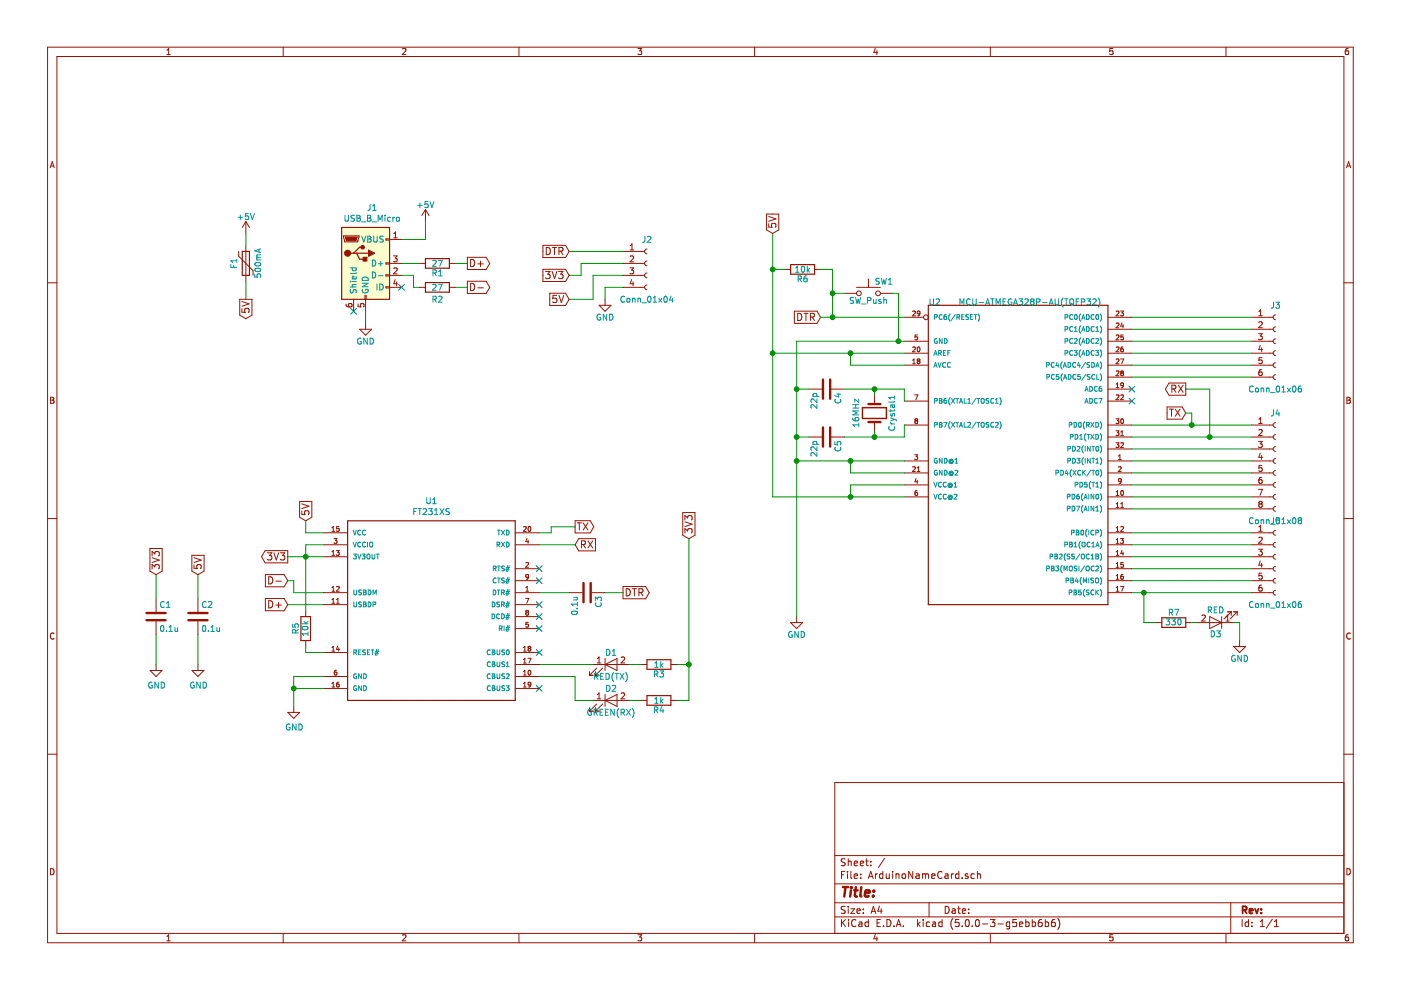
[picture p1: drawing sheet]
EESchema Schematic File Version 4
LIBS:power
LIBS:device
LIBS:transistors
LIBS:conn
LIBS:linear
LIBS:regul
LIBS:74xx
LIBS:cmos4000
LIBS:adc-dac
LIBS:memory
LIBS:xilinx
LIBS:microcontrollers
LIBS:dsp
LIBS:microchip
LIBS:analog_switches
LIBS:motorola
LIBS:texas
LIBS:intel
LIBS:audio
LIBS:interface
LIBS:digital-audio
LIBS:philips
LIBS:display
LIBS:cypress
LIBS:siliconi
LIBS:opto
LIBS:atmel
LIBS:contrib
LIBS:valves
LIBS:switches
LIBS:ArduinoNameCard
LIBS:ArduinoNameCard-cache
EELAYER 26 0
EELAYER END
$Descr A4 11693 8268
encoding utf-8
Sheet 1 1
Title ""
Date ""
Rev ""
Comp ""
Comment1 ""
Comment2 ""
Comment3 ""
Comment4 ""
$EndDescr
$Comp
L ArduinoNameCard:MCU-ATMEGA328P-AU(TQFP32) U2
U 1 1
P 8500 3800
F 0 "U2" H 7750 5050 50  0000 L BNN
F 1 "MCU-ATMEGA328P-AU(TQFP32)" H 8000 5050 50  0000 L BNN
F 2 "Housings_QFP:TQFP-32_7x7mm_Pitch0.8mm" H 8500 3800 50  0001 L BNN
F 3 "ATmega Series 20 MHz 32 KB Flash 2 KB SRAM 8-Bit Microcontroller - TQFP-32" H 8500 3800 50  0001 L BNN
F 4 "2.06 USD" H 8500 3800 50  0001 L BNN "Price"
F 5 "Atmel" H 8500 3800 50  0001 L BNN "MF"
F 6 "TQFP-32 Atmel" H 8500 3800 50  0001 L BNN "Package"
F 7 "ATMEGA328P-AU" H 8500 3800 50  0001 L BNN "MP"
F 8 "Good" H 8500 3800 50  0001 L BNN "Availability"
	1    8500 3800
	1    0    0    -1  
$EndComp
$Comp
L Device:R R1
U 1 1
P 3650 2200
F 0 "R1" V 3730 2200 50  0000 C CNN
F 1 "27" V 3650 2200 50  0000 C CNN
F 2 "Resistors_SMD:R_0805_HandSoldering" V 3580 2200 50  0001 C CNN
F 3 "" H 3650 2200 50  0001 C CNN
	1    3650 2200
	0    1    1    0   
$EndComp
$Comp
L ArduinoNameCard-rescue:R- R4
U 1 1
P 5500 5850
F 0 "R4" V 5580 5850 50  0000 C CNN
F 1 "1k" V 5500 5850 50  0000 C CNN
F 2 "Resistors_SMD:R_0805_HandSoldering" V 5430 5850 50  0001 C CNN
F 3 "" H 5500 5850 50  0001 C CNN
	1    5500 5850
	0    1    1    0   
$EndComp
$Comp
L ArduinoNameCard-rescue:LED- D1
U 1 1
P 5100 5550
F 0 "D1" H 5100 5650 50  0000 C CNN
F 1 "RED(TX)" H 5100 5450 50  0000 C CNN
F 2 "LEDs:LED_0805_HandSoldering" H 5100 5550 50  0001 C CNN
F 3 "" H 5100 5550 50  0001 C CNN
	1    5100 5550
	1    0    0    -1  
$EndComp
$Comp
L ArduinoNameCard-rescue:LED- D2
U 1 1
P 5100 5850
F 0 "D2" H 5100 5950 50  0000 C CNN
F 1 "GREEN(RX)" H 5100 5750 50  0000 C CNN
F 2 "LEDs:LED_0805_HandSoldering" H 5100 5850 50  0001 C CNN
F 3 "" H 5100 5850 50  0001 C CNN
	1    5100 5850
	1    0    0    -1  
$EndComp
$Comp
L ArduinoNameCard-rescue:C- C1
U 1 1
P 1300 5150
F 0 "C1" H 1325 5250 50  0000 L CNN
F 1 "0.1u" H 1325 5050 50  0000 L CNN
F 2 "Capacitors_SMD:C_0805_HandSoldering" H 1338 5000 50  0001 C CNN
F 3 "" H 1300 5150 50  0001 C CNN
	1    1300 5150
	1    0    0    -1  
$EndComp
$Comp
L Device:C C2
U 1 1
P 1650 5150
F 0 "C2" H 1675 5250 50  0000 L CNN
F 1 "0.1u" H 1675 5050 50  0000 L CNN
F 2 "Capacitors_SMD:C_0805_HandSoldering" H 1688 5000 50  0001 C CNN
F 3 "" H 1650 5150 50  0001 C CNN
	1    1650 5150
	1    0    0    -1  
$EndComp
$Comp
L ArduinoNameCard-rescue:R- R3
U 1 1
P 5500 5550
F 0 "R3" V 5580 5550 50  0000 C CNN
F 1 "1k" V 5500 5550 50  0000 C CNN
F 2 "Resistors_SMD:R_0805_HandSoldering" V 5430 5550 50  0001 C CNN
F 3 "" H 5500 5550 50  0001 C CNN
	1    5500 5550
	0    1    1    0   
$EndComp
$Comp
L Device:R R6
U 1 1
P 6700 2250
F 0 "R6" V 6780 2250 50  0000 C CNN
F 1 "10k" V 6700 2250 50  0000 C CNN
F 2 "Resistors_SMD:R_0805_HandSoldering" V 6630 2250 50  0001 C CNN
F 3 "" H 6700 2250 50  0001 C CNN
	1    6700 2250
	0    -1   1    0   
$EndComp
$Comp
L Switch:SW_Push SW1
U 1 1
P 7250 2450
F 0 "SW1" H 7300 2550 50  0000 L CNN
F 1 "SW_Push" H 7250 2390 50  0000 C CNN
F 2 "ArduinoNameCard:switch_4632" H 7250 2650 50  0001 C CNN
F 3 "" H 7250 2650 50  0001 C CNN
	1    7250 2450
	1    0    0    -1  
$EndComp
$Comp
L Device:C C4
U 1 1
P 6900 3250
F 0 "C4" H 6925 3350 50  0000 L CNN
F 1 "22p" H 6925 3150 50  0000 L CNN
F 2 "Capacitors_SMD:C_0805_HandSoldering" H 6938 3100 50  0001 C CNN
F 3 "" H 6900 3250 50  0001 C CNN
	1    6900 3250
	0    1    1    0   
$EndComp
$Comp
L Device:C C5
U 1 1
P 6900 3650
F 0 "C5" H 6925 3750 50  0000 L CNN
F 1 "22p" H 6925 3550 50  0000 L CNN
F 2 "Capacitors_SMD:C_0805_HandSoldering" H 6938 3500 50  0001 C CNN
F 3 "" H 6900 3650 50  0001 C CNN
	1    6900 3650
	0    1    1    0   
$EndComp
$Comp
L Device:Crystal Crystal1
U 1 1
P 7300 3450
F 0 "Crystal1" H 7300 3600 50  0000 C CNN
F 1 "16MHz" H 7300 3300 50  0000 C CNN
F 2 "Crystals:Crystal_HC49-U_Vertical" H 7300 3450 50  0001 C CNN
F 3 "" H 7300 3450 50  0001 C CNN
	1    7300 3450
	0    1    1    0   
$EndComp
$Comp
L Device:R R7
U 1 1
P 9800 5200
F 0 "R7" V 9880 5200 50  0000 C CNN
F 1 "330" V 9800 5200 50  0000 C CNN
F 2 "Resistors_SMD:R_0805_HandSoldering" V 9730 5200 50  0001 C CNN
F 3 "" H 9800 5200 50  0001 C CNN
	1    9800 5200
	0    1    -1   0   
$EndComp
$Comp
L ArduinoNameCard-rescue:LED- D3
U 1 1
P 10150 5200
F 0 "D3" H 10150 5300 50  0000 C CNN
F 1 "RED" H 10150 5100 50  0000 C CNN
F 2 "LEDs:LED_0805_HandSoldering" H 10150 5200 50  0001 C CNN
F 3 "" H 10150 5200 50  0001 C CNN
	1    10150 5200
	-1   0    0    1   
$EndComp
NoConn ~ 9450 3250
NoConn ~ 9450 3350
$Comp
L Connector:Conn_01x06_Female J3
U 1 1
P 10650 2850
F 0 "J3" H 10650 3150 50  0000 C CNN
F 1 "Conn_01x06" H 10650 2450 50  0000 C CNN
F 2 "Socket_Strips:Socket_Strip_Straight_1x06_Pitch2.54mm" H 10650 2850 50  0001 C CNN
F 3 "" H 10650 2850 50  0001 C CNN
	1    10650 2850
	1    0    0    -1  
$EndComp
$Comp
L Connector:Conn_01x06_Female J5
U 1 1
P 10650 4650
F 0 "J5" H 10650 4950 50  0000 C CNN
F 1 "Conn_01x06" H 10650 4250 50  0000 C CNN
F 2 "Socket_Strips:Socket_Strip_Straight_1x06_Pitch2.54mm" H 10650 4650 50  0001 C CNN
F 3 "" H 10650 4650 50  0001 C CNN
	1    10650 4650
	1    0    0    -1  
$EndComp
$Comp
L Connector:Conn_01x08_Female J4
U 1 1
P 10650 3850
F 0 "J4" H 10650 4250 50  0000 C CNN
F 1 "Conn_01x08" H 10650 3350 50  0000 C CNN
F 2 "Socket_Strips:Socket_Strip_Straight_1x08_Pitch2.54mm" H 10650 3850 50  0001 C CNN
F 3 "" H 10650 3850 50  0001 C CNN
	1    10650 3850
	1    0    0    -1  
$EndComp
$Comp
L ArduinoNameCard-rescue:GND- #PWR01
U 1 1
P 3050 2700
F 0 "#PWR01" H 3050 2450 50  0001 C CNN
F 1 "GND" H 3050 2550 50  0000 C CNN
F 2 "" H 3050 2700 50  0001 C CNN
F 3 "" H 3050 2700 50  0001 C CNN
	1    3050 2700
	1    0    0    -1  
$EndComp
$Comp
L ArduinoNameCard-rescue:+5V- #PWR02
U 1 1
P 3550 1850
F 0 "#PWR02" H 3550 1700 50  0001 C CNN
F 1 "+5V" H 3550 1990 50  0000 C CNN
F 2 "" H 3550 1850 50  0001 C CNN
F 3 "" H 3550 1850 50  0001 C CNN
	1    3550 1850
	1    0    0    -1  
$EndComp
Text GLabel 3900 2400 2    60   Output ~ 0
D-
Text GLabel 3900 2200 2    60   Output ~ 0
D+
Text GLabel 2400 4850 0    60   Input ~ 0
D-
Text GLabel 2400 5050 0    60   Input ~ 0
D+
Text GLabel 5200 4950 2    60   Output ~ 0
DTR
Text GLabel 4800 4550 2    60   Input ~ 0
RX
Text GLabel 4800 4400 2    60   Output ~ 0
TX
Text GLabel 6850 2650 0    60   Input ~ 0
DTR
$Comp
L ArduinoNameCard-rescue:GND- #PWR04
U 1 1
P 10350 5350
F 0 "#PWR04" H 10350 5100 50  0001 C CNN
F 1 "GND" H 10350 5200 50  0000 C CNN
F 2 "" H 10350 5350 50  0001 C CNN
F 3 "" H 10350 5350 50  0001 C CNN
	1    10350 5350
	1    0    0    -1  
$EndComp
Text GLabel 9900 3450 0    60   Input ~ 0
TX
Text GLabel 9900 3250 0    60   Output ~ 0
RX
$Comp
L ArduinoNameCard-rescue:GND- #PWR05
U 1 1
P 6650 5150
F 0 "#PWR05" H 6650 4900 50  0001 C CNN
F 1 "GND" H 6650 5000 50  0000 C CNN
F 2 "" H 6650 5150 50  0001 C CNN
F 3 "" H 6650 5150 50  0001 C CNN
	1    6650 5150
	1    0    0    -1  
$EndComp
$Comp
L ArduinoNameCard-rescue:GND- #PWR06
U 1 1
P 5050 2500
F 0 "#PWR06" H 5050 2250 50  0001 C CNN
F 1 "GND" H 5050 2350 50  0000 C CNN
F 2 "" H 5050 2500 50  0001 C CNN
F 3 "" H 5050 2500 50  0001 C CNN
	1    5050 2500
	1    0    0    -1  
$EndComp
$Comp
L ArduinoNameCard-rescue:+5V- #PWR07
U 1 1
P 2050 1950
F 0 "#PWR07" H 2050 1800 50  0001 C CNN
F 1 "+5V" H 2050 2090 50  0000 C CNN
F 2 "" H 2050 1950 50  0001 C CNN
F 3 "" H 2050 1950 50  0001 C CNN
	1    2050 1950
	1    0    0    -1  
$EndComp
$Comp
L Connector:Conn_01x04_Female J2
U 1 1
P 5400 2200
F 0 "J2" H 5400 2400 50  0000 C CNN
F 1 "Conn_01x04" H 5400 1900 50  0000 C CNN
F 2 "Socket_Strips:Socket_Strip_Straight_1x04_Pitch2.54mm" H 5400 2200 50  0001 C CNN
F 3 "" H 5400 2200 50  0001 C CNN
	1    5400 2200
	1    0    0    -1  
$EndComp
Text GLabel 4750 2100 0    60   Input ~ 0
DTR
Wire Wire Line
	7550 3250 7550 3350
Wire Wire Line
	7500 2450 7500 2850
Connection ~ 7500 2850
Connection ~ 6950 2450
Wire Wire Line
	6950 2450 7050 2450
Wire Wire Line
	6950 2250 6950 2450
Connection ~ 6450 2250
Wire Wire Line
	6450 1950 6450 2250
Wire Wire Line
	6450 2250 6550 2250
Connection ~ 7100 2950
Wire Wire Line
	7100 3050 7100 2950
Wire Wire Line
	7550 3050 7100 3050
Connection ~ 6450 2950
Wire Wire Line
	6450 2950 7100 2950
Wire Wire Line
	6650 2850 7500 2850
Connection ~ 7100 3850
Wire Wire Line
	7100 3950 7100 3850
Wire Wire Line
	7550 3950 7100 3950
Wire Wire Line
	6650 2850 6650 3250
Wire Wire Line
	6650 3850 7100 3850
Connection ~ 7100 4150
Wire Wire Line
	7100 4050 7550 4050
Wire Wire Line
	7100 4150 7100 4050
Wire Wire Line
	6450 4150 7100 4150
Wire Wire Line
	6850 2650 6950 2650
Wire Wire Line
	3350 2000 3550 2000
Wire Wire Line
	5750 5850 5650 5850
Wire Wire Line
	5750 5550 5650 5550
Wire Wire Line
	5750 5550 5750 5850
Wire Wire Line
	5250 5850 5350 5850
Wire Wire Line
	5250 5550 5350 5550
Wire Wire Line
	7550 3650 7550 3550
Wire Wire Line
	6750 3250 6650 3250
Connection ~ 6650 3250
Wire Wire Line
	6750 3650 6650 3650
Connection ~ 6650 3650
Wire Wire Line
	9450 3550 9950 3550
Wire Wire Line
	9450 3650 10100 3650
Wire Wire Line
	9450 3750 10450 3750
Wire Wire Line
	9450 3850 10450 3850
Wire Wire Line
	9450 3950 10450 3950
Wire Wire Line
	9450 4050 10450 4050
Wire Wire Line
	9450 4150 10450 4150
Wire Wire Line
	9450 4250 10450 4250
Wire Wire Line
	9450 4450 10450 4450
Wire Wire Line
	9450 4550 10450 4550
Wire Wire Line
	9450 4650 10450 4650
Wire Wire Line
	10450 4750 9450 4750
Wire Wire Line
	9450 4850 10450 4850
Wire Wire Line
	9450 2650 10450 2650
Wire Wire Line
	10450 2750 9450 2750
Wire Wire Line
	9450 2850 10450 2850
Wire Wire Line
	10450 2950 9450 2950
Wire Wire Line
	9450 3050 10450 3050
Wire Wire Line
	10450 3150 9450 3150
Wire Wire Line
	3550 2000 3550 1850
Wire Wire Line
	3350 2200 3500 2200
Wire Wire Line
	3350 2300 3450 2300
Wire Wire Line
	3450 2300 3450 2400
Wire Wire Line
	3450 2400 3500 2400
Wire Wire Line
	10350 5200 10350 5350
Wire Wire Line
	9900 3450 9950 3450
Wire Wire Line
	9950 3450 9950 3550
Connection ~ 9950 3550
Wire Wire Line
	9900 3250 10100 3250
Wire Wire Line
	10100 3250 10100 3650
Connection ~ 10100 3650
Connection ~ 6650 3850
Wire Wire Line
	9450 4950 9550 4950
Wire Wire Line
	9550 4950 9550 5200
Connection ~ 9550 4950
Wire Wire Line
	9950 5200 10000 5200
Wire Wire Line
	10300 5200 10350 5200
Wire Wire Line
	5200 2400 5050 2400
Wire Wire Line
	5050 2400 5050 2500
Wire Wire Line
	6850 2250 6950 2250
Connection ~ 6950 2650
Wire Wire Line
	4750 2100 5200 2100
Wire Wire Line
	5200 2300 4950 2300
$Comp
L Device:Polyfuse F1
U 1 1
P 2050 2200
F 0 "F1" V 1950 2200 50  0000 C CNN
F 1 "500mA" V 2150 2200 50  0000 C CNN
F 2 "SMD_Packages:SMD-1210_Pol" H 2100 2000 50  0001 L CNN
F 3 "" H 2050 2200 50  0001 C CNN
	1    2050 2200
	1    0    0    -1  
$EndComp
Text GLabel 2050 2500 3    60   Output ~ 0
5V
Wire Wire Line
	2050 1950 2050 2050
Wire Wire Line
	2050 2500 2050 2350
Text GLabel 4750 2500 0    60   Input ~ 0
5V
Wire Wire Line
	4950 2300 4950 2500
Wire Wire Line
	4950 2500 4750 2500
Text GLabel 5750 4500 1    60   Input ~ 0
3V3
Text GLabel 6450 1950 1    60   Input ~ 0
5V
Wire Wire Line
	7500 2850 7550 2850
Wire Wire Line
	6950 2450 6950 2650
Wire Wire Line
	6450 2250 6450 2950
Wire Wire Line
	7100 2950 7550 2950
Wire Wire Line
	6450 2950 6450 4150
Wire Wire Line
	7100 3850 7550 3850
Wire Wire Line
	7100 4150 7550 4150
Wire Wire Line
	6650 3250 6650 3650
Wire Wire Line
	6650 3650 6650 3850
Wire Wire Line
	9950 3550 10450 3550
Wire Wire Line
	10100 3650 10450 3650
Wire Wire Line
	6650 3850 6650 5150
Wire Wire Line
	9550 4950 10450 4950
Wire Wire Line
	6950 2650 7550 2650
$Comp
L Connector:USB_B_Micro J1
U 1 1
P 3050 2200
F 0 "J1" H 3105 2667 50  0000 C CNN
F 1 "USB_B_Micro" H 3105 2576 50  0000 C CNN
F 2 "ArduinoNameCard:namecard_microB" H 3200 2150 50  0001 C CNN
F 3 "~" H 3200 2150 50  0001 C CNN
	1    3050 2200
	1    0    0    -1  
$EndComp
NoConn ~ 2950 2600
NoConn ~ 3350 2400
Wire Wire Line
	3050 2600 3050 2700
NoConn ~ 4500 5750
Wire Wire Line
	2400 5050 2700 5050
Wire Wire Line
	2700 4950 2450 4950
Wire Wire Line
	2450 4950 2450 4850
Wire Wire Line
	2450 4850 2400 4850
$Comp
L power:GND #PWR0101
U 1 1
P 2450 5900
F 0 "#PWR0101" H 2450 5650 50  0001 C CNN
F 1 "GND" H 2455 5727 50  0000 C CNN
F 2 "" H 2450 5900 50  0001 C CNN
F 3 "" H 2450 5900 50  0001 C CNN
	1    2450 5900
	1    0    0    -1  
$EndComp
Wire Wire Line
	4500 5550 4950 5550
Wire Wire Line
	4500 5650 4800 5650
Wire Wire Line
	4800 5650 4800 5850
Wire Wire Line
	4800 5850 4950 5850
Wire Wire Line
	5750 4500 5750 5550
Connection ~ 5750 5550
Wire Wire Line
	4850 2200 5200 2200
Wire Wire Line
	4850 2300 4850 2200
Wire Wire Line
	4750 2300 4850 2300
Text GLabel 4750 2300 0    60   Input ~ 0
3V3
Text GLabel 2400 4650 0    60   Output ~ 0
3V3
$Comp
L power:GND #PWR0102
U 1 1
P 1300 5550
F 0 "#PWR0102" H 1300 5300 50  0001 C CNN
F 1 "GND" H 1305 5377 50  0000 C CNN
F 2 "" H 1300 5550 50  0001 C CNN
F 3 "" H 1300 5550 50  0001 C CNN
	1    1300 5550
	1    0    0    -1  
$EndComp
Text GLabel 2550 4350 1    60   Input ~ 0
5V
Wire Wire Line
	7050 3250 7300 3250
Wire Wire Line
	7050 3650 7300 3650
Wire Wire Line
	7300 3300 7300 3250
Connection ~ 7300 3250
Wire Wire Line
	7300 3250 7550 3250
Wire Wire Line
	7300 3600 7300 3650
Connection ~ 7300 3650
Wire Wire Line
	7300 3650 7550 3650
Wire Wire Line
	7450 2450 7500 2450
Wire Wire Line
	9650 5200 9550 5200
$Comp
L Device:R R2
U 1 1
P 3650 2400
F 0 "R2" V 3750 2400 50  0000 C CNN
F 1 "27" V 3650 2400 50  0000 C CNN
F 2 "Resistors_SMD:R_0805_HandSoldering" V 3580 2400 50  0001 C CNN
F 3 "~" H 3650 2400 50  0001 C CNN
	1    3650 2400
	0    -1   1    0   
$EndComp
Wire Wire Line
	3800 2200 3900 2200
Wire Wire Line
	3800 2400 3900 2400
$Comp
L ArduinoNameCard:FT231XS U1
U 1 1
P 3600 5150
F 0 "U1" H 3600 6117 50  0000 C CNN
F 1 "FT231XS" H 3600 6026 50  0000 C CNN
F 2 "SMD_Packages:SSOP-20" H 3600 5150 50  0001 L BNN
F 3 "None" H 3600 5150 50  0001 L BNN
F 4 "Unavailable" H 3600 5150 50  0001 L BNN "フィールド4"
F 5 "FT231XS" H 3600 5150 50  0001 L BNN "フィールド5"
F 6 "SSOP-20 FTDI" H 3600 5150 50  0001 L BNN "フィールド6"
F 7 "I/F, USB2.0 FS TO F/L H/S UART, 20SSOP; USB Type: Transceiver; USB Version: 2.0; Data Rate: 3Mbaud; Supply Voltage Ra..." H 3600 5150 50  0001 L BNN "フィールド7"
F 8 "FTDI, Future" H 3600 5150 50  0001 L BNN "フィールド8"
	1    3600 5150
	1    0    0    -1  
$EndComp
Wire Wire Line
	2700 5650 2450 5650
Wire Wire Line
	2450 5650 2450 5750
Wire Wire Line
	2700 5750 2450 5750
Connection ~ 2450 5750
Wire Wire Line
	2450 5750 2450 5900
NoConn ~ 4500 5450
Wire Wire Line
	4500 4950 4750 4950
Wire Wire Line
	4500 4550 4800 4550
Wire Wire Line
	4500 4450 4600 4450
Wire Wire Line
	4600 4450 4600 4400
Wire Wire Line
	4600 4400 4800 4400
NoConn ~ 4500 4750
NoConn ~ 4500 5250
NoConn ~ 4500 5050
NoConn ~ 4500 5150
NoConn ~ 4500 4850
Wire Wire Line
	2700 4650 2550 4650
Wire Wire Line
	2700 4550 2550 4550
Wire Wire Line
	2550 4550 2550 4650
Connection ~ 2550 4650
Wire Wire Line
	2550 4650 2400 4650
Wire Wire Line
	2700 4450 2550 4450
Wire Wire Line
	2550 4450 2550 4350
$Comp
L Device:R R5
U 1 1
P 2550 5250
F 0 "R5" V 2630 5250 50  0000 C CNN
F 1 "10k" V 2550 5250 50  0000 C CNN
F 2 "Resistors_SMD:R_0805_HandSoldering" V 2480 5250 50  0001 C CNN
F 3 "" H 2550 5250 50  0001 C CNN
	1    2550 5250
	-1   0    0    -1  
$EndComp
Wire Wire Line
	2700 5450 2550 5450
Wire Wire Line
	2550 5450 2550 5400
Wire Wire Line
	2550 5100 2550 4650
Text GLabel 1650 4800 1    60   Input ~ 0
5V
Text GLabel 1300 4800 1    60   Input ~ 0
3V3
$Comp
L power:GND #PWR0103
U 1 1
P 1650 5550
F 0 "#PWR0103" H 1650 5300 50  0001 C CNN
F 1 "GND" H 1655 5377 50  0000 C CNN
F 2 "" H 1650 5550 50  0001 C CNN
F 3 "" H 1650 5550 50  0001 C CNN
	1    1650 5550
	1    0    0    -1  
$EndComp
Wire Wire Line
	1650 4800 1650 5000
Wire Wire Line
	1650 5300 1650 5550
Wire Wire Line
	1300 4800 1300 5000
Wire Wire Line
	1300 5300 1300 5550
$Comp
L Device:C C3
U 1 1
P 4900 4950
F 0 "C3" H 4925 5050 50  0000 L CNN
F 1 "0.1u" H 4925 4850 50  0000 L CNN
F 2 "Capacitors_SMD:C_0805_HandSoldering" H 4938 4800 50  0001 C CNN
F 3 "" H 4900 4950 50  0001 C CNN
	1    4900 4950
	0    1    1    0   
$EndComp
Wire Wire Line
	5050 4950 5200 4950
$EndSCHEMATC
